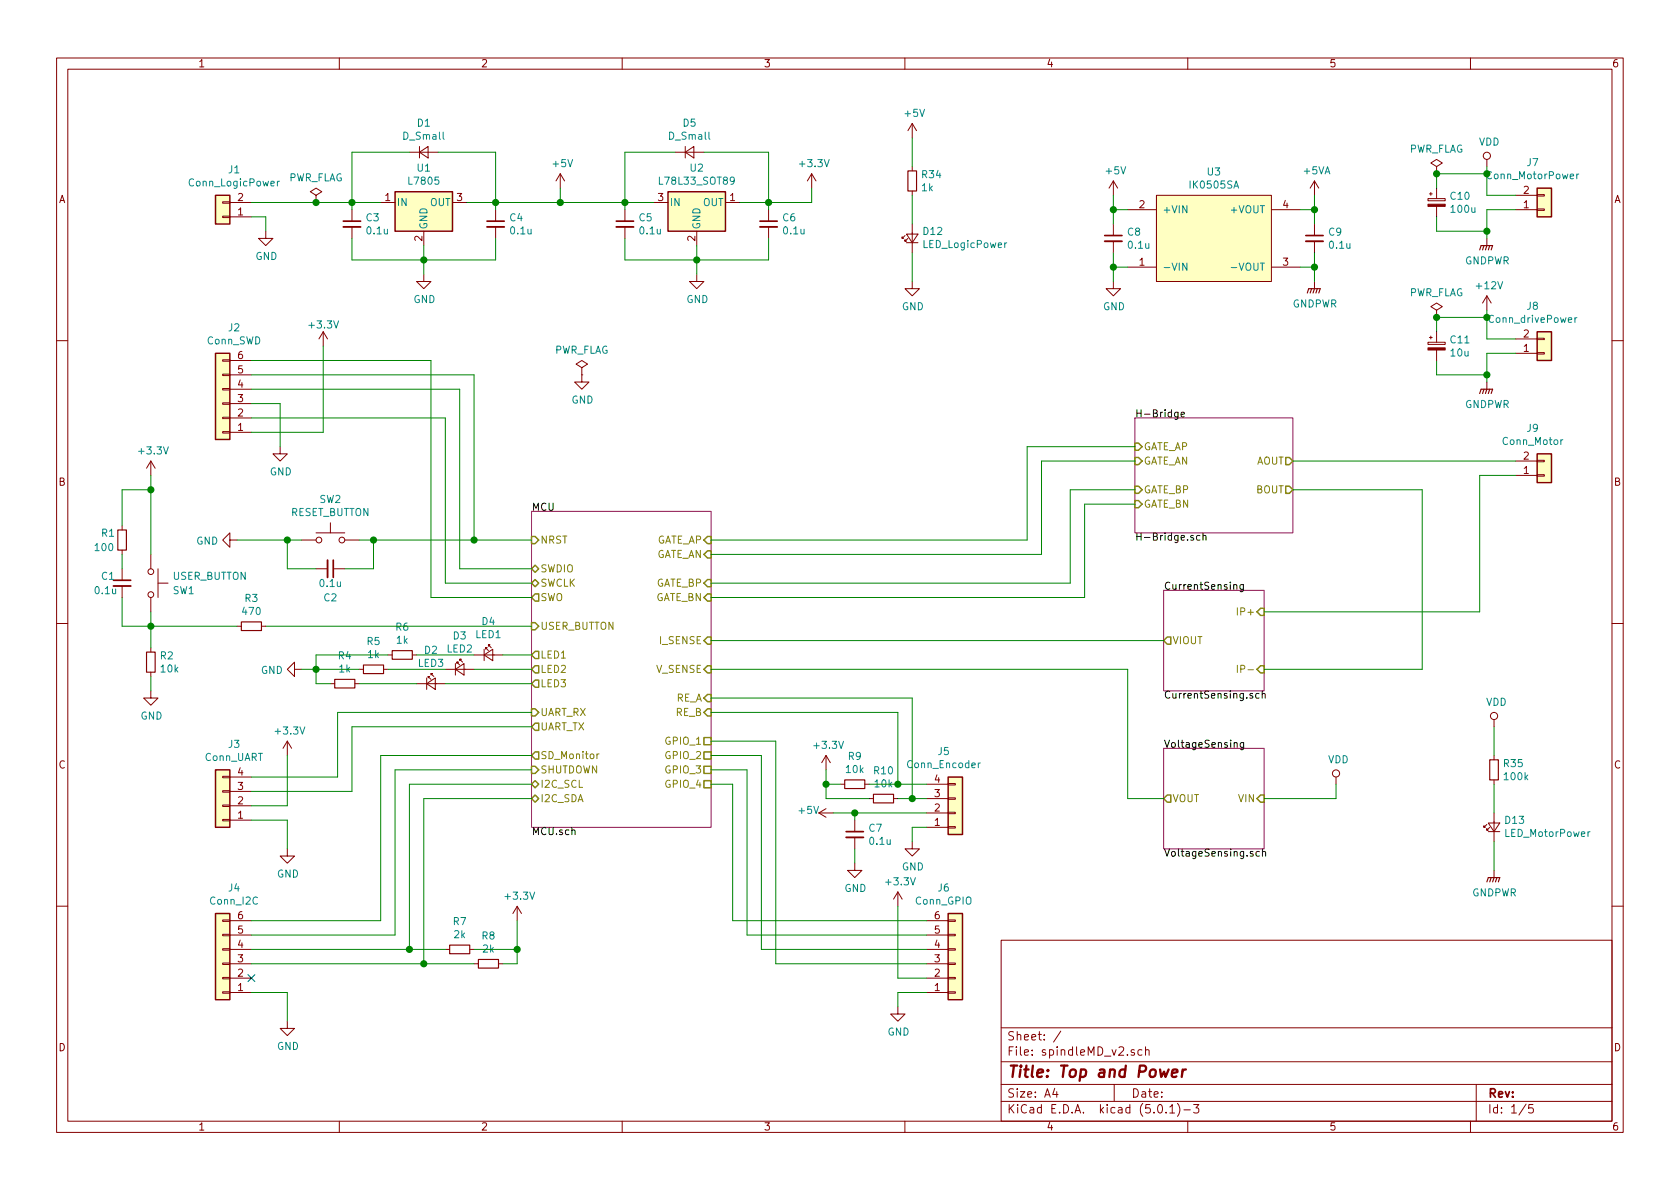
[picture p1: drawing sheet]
EESchema Schematic File Version 4
LIBS:spindleMD_v2-cache
EELAYER 26 0
EELAYER END
$Descr A4 11693 8268
encoding utf-8
Sheet 1 5
Title "Top and Power"
Date ""
Rev ""
Comp ""
Comment1 ""
Comment2 ""
Comment3 ""
Comment4 ""
$EndDescr
$Sheet
S 3700 3550 1250 2200
U 5C77D603
F0 "MCU" 50
F1 "MCU.sch" 50
F2 "NRST" I L 3700 3750 50 
F3 "SWDIO" B L 3700 3950 50 
F4 "SWCLK" B L 3700 4050 50 
F5 "SWO" O L 3700 4150 50 
F6 "I_SENSE" I R 4950 4450 50 
F7 "V_SENSE" I R 4950 4650 50 
F8 "GATE_AP" I R 4950 3750 50 
F9 "GATE_AN" I R 4950 3850 50 
F10 "GATE_BP" I R 4950 4050 50 
F11 "GATE_BN" I R 4950 4150 50 
F12 "UART_TX" O L 3700 5050 50 
F13 "UART_RX" I L 3700 4950 50 
F14 "I2C_SDA" B L 3700 5550 50 
F15 "I2C_SCL" B L 3700 5450 50 
F16 "RE_A" I R 4950 4850 50 
F17 "RE_B" I R 4950 4950 50 
F18 "LED1" O L 3700 4550 50 
F19 "LED2" O L 3700 4650 50 
F20 "LED3" O L 3700 4750 50 
F21 "USER_BUTTON" I L 3700 4350 50 
F22 "SD_Monitor" O L 3700 5250 50 
F23 "SHUTDOWN" I L 3700 5350 50 
F24 "GPIO_1" U R 4950 5150 50 
F25 "GPIO_2" U R 4950 5250 50 
F26 "GPIO_3" U R 4950 5350 50 
F27 "GPIO_4" U R 4950 5450 50 
$EndSheet
$Sheet
S 7900 2900 1100 800 
U 5C77D64E
F0 "H-Bridge" 50
F1 "H-Bridge.sch" 50
F2 "AOUT" O R 9000 3200 50 
F3 "BOUT" O R 9000 3400 50 
F4 "GATE_AP" I L 7900 3100 50 
F5 "GATE_AN" I L 7900 3200 50 
F6 "GATE_BP" I L 7900 3400 50 
F7 "GATE_BN" I L 7900 3500 50 
$EndSheet
$Sheet
S 8100 4100 700  700 
U 5C77D686
F0 "CurrentSensing" 50
F1 "CurrentSensing.sch" 50
F2 "IP+" I R 8800 4250 50 
F3 "IP-" I R 8800 4650 50 
F4 "VIOUT" O L 8100 4450 50 
$EndSheet
$Sheet
S 8100 5200 700  700 
U 5C77D69F
F0 "VoltageSensing" 50
F1 "VoltageSensing.sch" 50
F2 "VOUT" O L 8100 5550 50 
F3 "VIN" I R 8800 5550 50 
$EndSheet
$Comp
L power:GNDPWR #PWR?
U 1 1
P 9150 1950
AR Path="/5C77D64E/5C7D04F7" Ref="#PWR?"  Part="1" 
AR Path="/5C7D04F7" Ref="#PWR025"  Part="1" 
F 0 "#PWR025" H 9150 1750 50  0001 C CNN
F 1 "GNDPWR" H 9154 1796 50  0000 C CNN
F 2 "" H 9150 1900 50  0001 C CNN
F 3 "" H 9150 1900 50  0001 C CNN
	1    9150 1950
	1    0    0    -1  
$EndComp
$Comp
L power:VDD #PWR?
U 1 1
P 10350 1150
AR Path="/5C77D64E/5C7D064B" Ref="#PWR?"  Part="1" 
AR Path="/5C7D064B" Ref="#PWR027"  Part="1" 
F 0 "#PWR027" H 10350 1000 50  0001 C CNN
F 1 "VDD" H 10367 1323 50  0000 C CNN
F 2 "" H 10350 1150 50  0001 C CNN
F 3 "" H 10350 1150 50  0001 C CNN
	1    10350 1150
	1    0    0    -1  
$EndComp
$Comp
L power:+12V #PWR?
U 1 1
P 10350 2150
AR Path="/5C77D64E/5C7D06C2" Ref="#PWR?"  Part="1" 
AR Path="/5C7D06C2" Ref="#PWR029"  Part="1" 
F 0 "#PWR029" H 10350 2000 50  0001 C CNN
F 1 "+12V" H 10365 2323 50  0000 C CNN
F 2 "" H 10350 2150 50  0001 C CNN
F 3 "" H 10350 2150 50  0001 C CNN
	1    10350 2150
	1    0    0    -1  
$EndComp
$Comp
L power:GND #PWR?
U 1 1
P 7750 1950
AR Path="/5C77D64E/5C7D0BB9" Ref="#PWR?"  Part="1" 
AR Path="/5C7D0BB9" Ref="#PWR023"  Part="1" 
F 0 "#PWR023" H 7750 1700 50  0001 C CNN
F 1 "GND" H 7755 1777 50  0000 C CNN
F 2 "" H 7750 1950 50  0001 C CNN
F 3 "" H 7750 1950 50  0001 C CNN
	1    7750 1950
	1    0    0    -1  
$EndComp
$Comp
L power:+5V #PWR?
U 1 1
P 7750 1350
AR Path="/5C77D686/5C7D0C90" Ref="#PWR?"  Part="1" 
AR Path="/5C7D0C90" Ref="#PWR022"  Part="1" 
F 0 "#PWR022" H 7750 1200 50  0001 C CNN
F 1 "+5V" H 7765 1523 50  0000 C CNN
F 2 "" H 7750 1350 50  0001 C CNN
F 3 "" H 7750 1350 50  0001 C CNN
	1    7750 1350
	1    0    0    -1  
$EndComp
$Comp
L mylib:IK0505SA U3
U 1 1
P 8450 1650
F 0 "U3" H 8450 2115 50  0000 C CNN
F 1 "IK0505SA" H 8450 2024 50  0000 C CNN
F 2 "my_footPrint:IK0505SA" H 8450 1650 50  0001 C CNN
F 3 "" H 8450 1650 50  0001 C CNN
	1    8450 1650
	1    0    0    -1  
$EndComp
Wire Wire Line
	9150 1850 9050 1850
$Comp
L power:+5VA #PWR024
U 1 1
P 9150 1350
F 0 "#PWR024" H 9150 1200 50  0001 C CNN
F 1 "+5VA" H 9165 1523 50  0000 C CNN
F 2 "" H 9150 1350 50  0001 C CNN
F 3 "" H 9150 1350 50  0001 C CNN
	1    9150 1350
	1    0    0    -1  
$EndComp
Wire Wire Line
	9050 1450 9150 1450
Wire Wire Line
	9150 1450 9150 1350
$Comp
L Device:C_Small C9
U 1 1
P 9150 1650
F 0 "C9" H 9242 1696 50  0000 L CNN
F 1 "0.1u" H 9242 1605 50  0000 L CNN
F 2 "Capacitors_SMD:C_0805_HandSoldering" H 9150 1650 50  0001 C CNN
F 3 "~" H 9150 1650 50  0001 C CNN
	1    9150 1650
	1    0    0    -1  
$EndComp
Wire Wire Line
	9150 1450 9150 1550
Wire Wire Line
	9150 1750 9150 1850
Wire Wire Line
	9150 1950 9150 1850
Connection ~ 9150 1850
Connection ~ 9150 1450
$Comp
L Device:C_Small C8
U 1 1
P 7750 1650
F 0 "C8" H 7842 1696 50  0000 L CNN
F 1 "0.1u" H 7842 1605 50  0000 L CNN
F 2 "Capacitors_SMD:C_0805_HandSoldering" H 7750 1650 50  0001 C CNN
F 3 "~" H 7750 1650 50  0001 C CNN
	1    7750 1650
	1    0    0    -1  
$EndComp
Wire Wire Line
	7750 1350 7750 1450
Wire Wire Line
	7750 1450 7850 1450
Wire Wire Line
	7750 1550 7750 1450
Connection ~ 7750 1450
Wire Wire Line
	7750 1750 7750 1850
Wire Wire Line
	7850 1850 7750 1850
Connection ~ 7750 1850
Wire Wire Line
	7750 1850 7750 1950
$Comp
L Switch:SW_Push SW2
U 1 1
P 2300 3750
F 0 "SW2" H 2300 4035 50  0000 C CNN
F 1 "RESET_BUTTON" H 2300 3944 50  0000 C CNN
F 2 "my_footPrint:LS6J2M" H 2300 3950 50  0001 C CNN
F 3 "" H 2300 3950 50  0001 C CNN
	1    2300 3750
	1    0    0    -1  
$EndComp
$Comp
L power:GND #PWR03
U 1 1
P 1650 3750
F 0 "#PWR03" H 1650 3500 50  0001 C CNN
F 1 "GND" V 1655 3622 50  0000 R CNN
F 2 "" H 1650 3750 50  0001 C CNN
F 3 "" H 1650 3750 50  0001 C CNN
	1    1650 3750
	0    1    1    0   
$EndComp
Wire Wire Line
	2500 3750 2600 3750
Wire Wire Line
	2100 3750 2000 3750
$Comp
L Connector_Generic:Conn_01x06 J4
U 1 1
P 1550 6700
F 0 "J4" H 1470 6175 50  0000 C CNN
F 1 "Conn_I2C" H 1470 6266 50  0000 C CNN
F 2 "Connectors_JST:JST_XH_B06B-XH-A_06x2.50mm_Straight" H 1550 6700 50  0001 C CNN
F 3 "~" H 1550 6700 50  0001 C CNN
	1    1550 6700
	-1   0    0    1   
$EndComp
$Comp
L power:GND #PWR?
U 1 1
P 2000 7100
AR Path="/5C77D64E/5C7D45E7" Ref="#PWR?"  Part="1" 
AR Path="/5C7D45E7" Ref="#PWR08"  Part="1" 
F 0 "#PWR08" H 2000 6850 50  0001 C CNN
F 1 "GND" H 2005 6927 50  0000 C CNN
F 2 "" H 2000 7100 50  0001 C CNN
F 3 "" H 2000 7100 50  0001 C CNN
	1    2000 7100
	1    0    0    -1  
$EndComp
Wire Wire Line
	1750 6900 2000 6900
Wire Wire Line
	2000 6900 2000 7100
NoConn ~ 1750 6800
Wire Wire Line
	3700 5250 2650 5250
Wire Wire Line
	2650 5250 2650 6400
Wire Wire Line
	2650 6400 1750 6400
Wire Wire Line
	3700 5350 2750 5350
Wire Wire Line
	2750 5350 2750 6500
Wire Wire Line
	2750 6500 1750 6500
Wire Wire Line
	3700 5450 2850 5450
Wire Wire Line
	2850 5450 2850 6600
Wire Wire Line
	2850 6600 1750 6600
Wire Wire Line
	3700 5550 2950 5550
Wire Wire Line
	2950 5550 2950 6700
Wire Wire Line
	2950 6700 1750 6700
$Comp
L Connector_Generic:Conn_01x04 J3
U 1 1
P 1550 5600
F 0 "J3" H 1470 5175 50  0000 C CNN
F 1 "Conn_UART" H 1470 5266 50  0000 C CNN
F 2 "Connectors_JST:JST_XH_B04B-XH-A_04x2.50mm_Straight" H 1550 5600 50  0001 C CNN
F 3 "~" H 1550 5600 50  0001 C CNN
	1    1550 5600
	-1   0    0    1   
$EndComp
$Comp
L power:GND #PWR?
U 1 1
P 2000 5900
AR Path="/5C77D64E/5C7D7337" Ref="#PWR?"  Part="1" 
AR Path="/5C7D7337" Ref="#PWR07"  Part="1" 
F 0 "#PWR07" H 2000 5650 50  0001 C CNN
F 1 "GND" H 2005 5727 50  0000 C CNN
F 2 "" H 2000 5900 50  0001 C CNN
F 3 "" H 2000 5900 50  0001 C CNN
	1    2000 5900
	1    0    0    -1  
$EndComp
Wire Wire Line
	1750 5700 2000 5700
Wire Wire Line
	2000 5700 2000 5900
$Comp
L power:+3.3V #PWR?
U 1 1
P 2000 5250
AR Path="/5C77D603/5C7D783E" Ref="#PWR?"  Part="1" 
AR Path="/5C7D783E" Ref="#PWR06"  Part="1" 
F 0 "#PWR06" H 2000 5100 50  0001 C CNN
F 1 "+3.3V" H 2015 5423 50  0000 C CNN
F 2 "" H 2000 5250 50  0001 C CNN
F 3 "" H 2000 5250 50  0001 C CNN
	1    2000 5250
	1    0    0    -1  
$EndComp
Wire Wire Line
	1750 5600 2000 5600
Wire Wire Line
	1750 5500 2450 5500
Wire Wire Line
	2450 5050 3700 5050
Wire Wire Line
	1750 5400 2350 5400
Wire Wire Line
	2350 4950 3700 4950
Wire Wire Line
	2000 5250 2000 5600
$Comp
L Switch:SW_Push SW1
U 1 1
P 1050 4050
F 0 "SW1" V 1100 4200 50  0000 L CNN
F 1 "USER_BUTTON" V 1000 4200 50  0000 L CNN
F 2 "my_footPrint:LS6J2M" H 1050 4250 50  0001 C CNN
F 3 "" H 1050 4250 50  0001 C CNN
	1    1050 4050
	0    1    1    0   
$EndComp
$Comp
L Device:LED_Small D4
U 1 1
P 3400 4550
F 0 "D4" H 3400 4785 50  0000 C CNN
F 1 "LED1" H 3400 4694 50  0000 C CNN
F 2 "LEDs:LED_0603_HandSoldering" V 3400 4550 50  0001 C CNN
F 3 "~" V 3400 4550 50  0001 C CNN
	1    3400 4550
	1    0    0    -1  
$EndComp
$Comp
L Device:LED_Small D3
U 1 1
P 3200 4650
F 0 "D3" H 3200 4885 50  0000 C CNN
F 1 "LED2" H 3200 4794 50  0000 C CNN
F 2 "LEDs:LED_0603_HandSoldering" V 3200 4650 50  0001 C CNN
F 3 "~" V 3200 4650 50  0001 C CNN
	1    3200 4650
	1    0    0    -1  
$EndComp
$Comp
L Device:LED_Small D2
U 1 1
P 3000 4750
F 0 "D2" H 3000 4985 50  0000 C CNN
F 1 "LED3" H 3000 4894 50  0000 C CNN
F 2 "LEDs:LED_0603_HandSoldering" V 3000 4750 50  0001 C CNN
F 3 "~" V 3000 4750 50  0001 C CNN
	1    3000 4750
	1    0    0    -1  
$EndComp
$Comp
L Device:R_Small R6
U 1 1
P 2800 4550
F 0 "R6" V 2604 4550 50  0000 C CNN
F 1 "1k" V 2695 4550 50  0000 C CNN
F 2 "Resistors_SMD:R_0603_HandSoldering" H 2800 4550 50  0001 C CNN
F 3 "~" H 2800 4550 50  0001 C CNN
	1    2800 4550
	0    1    1    0   
$EndComp
$Comp
L Device:R_Small R5
U 1 1
P 2600 4650
F 0 "R5" V 2404 4650 50  0000 C CNN
F 1 "1k" V 2495 4650 50  0000 C CNN
F 2 "Resistors_SMD:R_0603_HandSoldering" H 2600 4650 50  0001 C CNN
F 3 "~" H 2600 4650 50  0001 C CNN
	1    2600 4650
	0    1    1    0   
$EndComp
$Comp
L Device:R_Small R4
U 1 1
P 2400 4750
F 0 "R4" V 2204 4750 50  0000 C CNN
F 1 "1k" V 2295 4750 50  0000 C CNN
F 2 "Resistors_SMD:R_0603_HandSoldering" H 2400 4750 50  0001 C CNN
F 3 "~" H 2400 4750 50  0001 C CNN
	1    2400 4750
	0    1    1    0   
$EndComp
Wire Wire Line
	3700 4550 3500 4550
Wire Wire Line
	3300 4650 3700 4650
Wire Wire Line
	3700 4750 3100 4750
Wire Wire Line
	3300 4550 2900 4550
Wire Wire Line
	3100 4650 2700 4650
Wire Wire Line
	2900 4750 2500 4750
Wire Wire Line
	2700 4550 2200 4550
Wire Wire Line
	2200 4550 2200 4650
Wire Wire Line
	2200 4750 2300 4750
Wire Wire Line
	2200 4650 2500 4650
Connection ~ 2200 4650
Wire Wire Line
	2200 4650 2200 4750
$Comp
L power:GND #PWR09
U 1 1
P 2100 4650
F 0 "#PWR09" H 2100 4400 50  0001 C CNN
F 1 "GND" V 2105 4522 50  0000 R CNN
F 2 "" H 2100 4650 50  0001 C CNN
F 3 "" H 2100 4650 50  0001 C CNN
	1    2100 4650
	0    1    1    0   
$EndComp
Wire Wire Line
	2100 4650 2200 4650
Wire Wire Line
	3700 4350 1850 4350
$Comp
L Device:R_Small R3
U 1 1
P 1750 4350
F 0 "R3" V 1554 4350 50  0000 C CNN
F 1 "470" V 1645 4350 50  0000 C CNN
F 2 "Resistors_SMD:R_0603_HandSoldering" H 1750 4350 50  0001 C CNN
F 3 "~" H 1750 4350 50  0001 C CNN
	1    1750 4350
	0    1    1    0   
$EndComp
Wire Wire Line
	1650 4350 1050 4350
Wire Wire Line
	1050 4350 1050 4250
$Comp
L Device:R_Small R2
U 1 1
P 1050 4600
F 0 "R2" H 1109 4646 50  0000 L CNN
F 1 "10k" H 1109 4555 50  0000 L CNN
F 2 "Resistors_SMD:R_0603_HandSoldering" H 1050 4600 50  0001 C CNN
F 3 "~" H 1050 4600 50  0001 C CNN
	1    1050 4600
	1    0    0    -1  
$EndComp
Wire Wire Line
	1050 4500 1050 4350
Connection ~ 1050 4350
$Comp
L power:GND #PWR02
U 1 1
P 1050 4800
F 0 "#PWR02" H 1050 4550 50  0001 C CNN
F 1 "GND" H 1055 4627 50  0000 C CNN
F 2 "" H 1050 4800 50  0001 C CNN
F 3 "" H 1050 4800 50  0001 C CNN
	1    1050 4800
	1    0    0    -1  
$EndComp
Wire Wire Line
	1050 4700 1050 4800
$Comp
L power:+3.3V #PWR?
U 1 1
P 1050 3300
AR Path="/5C77D603/5C7F48B2" Ref="#PWR?"  Part="1" 
AR Path="/5C7F48B2" Ref="#PWR0113"  Part="1" 
F 0 "#PWR0113" H 1050 3150 50  0001 C CNN
F 1 "+3.3V" H 1065 3473 50  0000 C CNN
F 2 "" H 1050 3300 50  0001 C CNN
F 3 "" H 1050 3300 50  0001 C CNN
	1    1050 3300
	1    0    0    -1  
$EndComp
$Comp
L Connector_Generic:Conn_01x06 J2
U 1 1
P 1550 2800
F 0 "J2" H 1470 2275 50  0000 C CNN
F 1 "Conn_SWD" H 1470 2366 50  0000 C CNN
F 2 "Connectors_JST:JST_XH_B06B-XH-A_06x2.50mm_Straight" H 1550 2800 50  0001 C CNN
F 3 "~" H 1550 2800 50  0001 C CNN
	1    1550 2800
	-1   0    0    1   
$EndComp
$Comp
L power:+3.3V #PWR?
U 1 1
P 2250 2400
AR Path="/5C77D603/5C7FC6CF" Ref="#PWR?"  Part="1" 
AR Path="/5C7FC6CF" Ref="#PWR010"  Part="1" 
F 0 "#PWR010" H 2250 2250 50  0001 C CNN
F 1 "+3.3V" H 2250 2550 50  0000 C CNN
F 2 "" H 2250 2400 50  0001 C CNN
F 3 "" H 2250 2400 50  0001 C CNN
	1    2250 2400
	1    0    0    -1  
$EndComp
$Comp
L power:GND #PWR05
U 1 1
P 1950 3100
F 0 "#PWR05" H 1950 2850 50  0001 C CNN
F 1 "GND" H 1955 2927 50  0000 C CNN
F 2 "" H 1950 3100 50  0001 C CNN
F 3 "" H 1950 3100 50  0001 C CNN
	1    1950 3100
	1    0    0    -1  
$EndComp
Wire Wire Line
	1750 2900 3100 2900
Wire Wire Line
	3100 2900 3100 4050
Wire Wire Line
	3100 4050 3700 4050
Wire Wire Line
	1750 2700 3200 2700
Wire Wire Line
	3200 2700 3200 3950
Wire Wire Line
	3200 3950 3700 3950
Wire Wire Line
	1750 2600 3300 2600
Wire Wire Line
	3300 2600 3300 3750
Connection ~ 3300 3750
Wire Wire Line
	3300 3750 3700 3750
Wire Wire Line
	1750 2500 3000 2500
Wire Wire Line
	3000 2500 3000 4150
Wire Wire Line
	3000 4150 3700 4150
Wire Wire Line
	2250 2400 2250 3000
Wire Wire Line
	2250 3000 1750 3000
Wire Wire Line
	1750 2800 1950 2800
Wire Wire Line
	1950 2800 1950 3100
Wire Wire Line
	2350 4950 2350 5400
Wire Wire Line
	2450 5050 2450 5500
Wire Wire Line
	4950 3750 7150 3750
Wire Wire Line
	7150 3750 7150 3100
Wire Wire Line
	7900 3200 7250 3200
Wire Wire Line
	7250 3850 4950 3850
Wire Wire Line
	4950 4050 7450 4050
Wire Wire Line
	7450 4050 7450 3400
Wire Wire Line
	7900 3500 7550 3500
Wire Wire Line
	7550 4150 4950 4150
Wire Wire Line
	8100 5550 7850 5550
Wire Wire Line
	7850 5550 7850 4650
Wire Wire Line
	7850 4650 4950 4650
Wire Wire Line
	7250 3200 7250 3850
Wire Wire Line
	7550 3500 7550 4150
Wire Wire Line
	7150 3100 7900 3100
Wire Wire Line
	7450 3400 7900 3400
Wire Wire Line
	4950 4450 8100 4450
$Comp
L Connector_Generic:Conn_01x04 J5
U 1 1
P 6650 5650
F 0 "J5" H 6569 5225 50  0000 C CNN
F 1 "Conn_Encoder" H 6569 5316 50  0000 C CNN
F 2 "Connectors_JST:JST_XH_B04B-XH-A_04x2.50mm_Straight" H 6650 5650 50  0001 C CNN
F 3 "~" H 6650 5650 50  0001 C CNN
	1    6650 5650
	1    0    0    1   
$EndComp
$Comp
L power:GND #PWR?
U 1 1
P 6350 5850
AR Path="/5C77D64E/5C88EB63" Ref="#PWR?"  Part="1" 
AR Path="/5C88EB63" Ref="#PWR021"  Part="1" 
F 0 "#PWR021" H 6350 5600 50  0001 C CNN
F 1 "GND" H 6355 5677 50  0000 C CNN
F 2 "" H 6350 5850 50  0001 C CNN
F 3 "" H 6350 5850 50  0001 C CNN
	1    6350 5850
	1    0    0    -1  
$EndComp
Wire Wire Line
	6450 5750 6350 5750
Wire Wire Line
	6350 5750 6350 5850
$Comp
L Device:R_Small R10
U 1 1
P 6150 5550
F 0 "R10" V 5954 5550 50  0000 C CNN
F 1 "10k" V 6045 5550 50  0000 C CNN
F 2 "Resistors_SMD:R_0603_HandSoldering" H 6150 5550 50  0001 C CNN
F 3 "~" H 6150 5550 50  0001 C CNN
	1    6150 5550
	0    1    1    0   
$EndComp
$Comp
L Device:R_Small R9
U 1 1
P 5950 5450
F 0 "R9" V 5754 5450 50  0000 C CNN
F 1 "10k" V 5845 5450 50  0000 C CNN
F 2 "Resistors_SMD:R_0603_HandSoldering" H 5950 5450 50  0001 C CNN
F 3 "~" H 5950 5450 50  0001 C CNN
	1    5950 5450
	0    1    1    0   
$EndComp
$Comp
L power:+3.3V #PWR?
U 1 1
P 5750 5350
AR Path="/5C77D603/5C89CF85" Ref="#PWR?"  Part="1" 
AR Path="/5C89CF85" Ref="#PWR016"  Part="1" 
F 0 "#PWR016" H 5750 5200 50  0001 C CNN
F 1 "+3.3V" H 5765 5523 50  0000 C CNN
F 2 "" H 5750 5350 50  0001 C CNN
F 3 "" H 5750 5350 50  0001 C CNN
	1    5750 5350
	1    0    0    -1  
$EndComp
Wire Wire Line
	5750 5350 5750 5450
Wire Wire Line
	5750 5450 5850 5450
Wire Wire Line
	5750 5450 5750 5550
Wire Wire Line
	5750 5550 6050 5550
Connection ~ 5750 5450
$Comp
L Connector_Generic:Conn_01x06 J6
U 1 1
P 6650 6700
F 0 "J6" H 6569 6175 50  0000 C CNN
F 1 "Conn_GPIO" H 6569 6266 50  0000 C CNN
F 2 "Connectors_JST:JST_XH_B06B-XH-A_06x2.50mm_Straight" H 6650 6700 50  0001 C CNN
F 3 "~" H 6650 6700 50  0001 C CNN
	1    6650 6700
	1    0    0    1   
$EndComp
$Comp
L power:GND #PWR?
U 1 1
P 6250 7000
AR Path="/5C77D64E/5C8EB7F8" Ref="#PWR?"  Part="1" 
AR Path="/5C8EB7F8" Ref="#PWR020"  Part="1" 
F 0 "#PWR020" H 6250 6750 50  0001 C CNN
F 1 "GND" H 6255 6827 50  0000 C CNN
F 2 "" H 6250 7000 50  0001 C CNN
F 3 "" H 6250 7000 50  0001 C CNN
	1    6250 7000
	1    0    0    -1  
$EndComp
Wire Wire Line
	6450 6900 6250 6900
Wire Wire Line
	6250 6900 6250 7000
$Comp
L power:+3.3V #PWR?
U 1 1
P 6250 6300
AR Path="/5C77D603/5C8EE897" Ref="#PWR?"  Part="1" 
AR Path="/5C8EE897" Ref="#PWR019"  Part="1" 
F 0 "#PWR019" H 6250 6150 50  0001 C CNN
F 1 "+3.3V" H 6265 6473 50  0000 C CNN
F 2 "" H 6250 6300 50  0001 C CNN
F 3 "" H 6250 6300 50  0001 C CNN
	1    6250 6300
	1    0    0    -1  
$EndComp
Wire Wire Line
	6250 6300 6250 6800
Wire Wire Line
	6250 6800 6450 6800
Wire Wire Line
	5100 5450 4950 5450
Wire Wire Line
	5200 5350 4950 5350
Wire Wire Line
	4950 5250 5300 5250
Wire Wire Line
	5400 5150 4950 5150
$Comp
L Connector_Generic:Conn_01x02 J1
U 1 1
P 1550 1500
F 0 "J1" H 1470 1175 50  0000 C CNN
F 1 "Conn_LogicPower" H 1470 1266 50  0000 C CNN
F 2 "Connectors_JST:JST_XH_B02B-XH-A_02x2.50mm_Straight" H 1550 1500 50  0001 C CNN
F 3 "~" H 1550 1500 50  0001 C CNN
	1    1550 1500
	-1   0    0    1   
$EndComp
$Comp
L power:GND #PWR04
U 1 1
P 1850 1600
F 0 "#PWR04" H 1850 1350 50  0001 C CNN
F 1 "GND" H 1855 1427 50  0000 C CNN
F 2 "" H 1850 1600 50  0001 C CNN
F 3 "" H 1850 1600 50  0001 C CNN
	1    1850 1600
	1    0    0    -1  
$EndComp
Wire Wire Line
	1750 1500 1850 1500
Wire Wire Line
	1850 1500 1850 1600
$Comp
L Regulator_Linear:L7805 U1
U 1 1
P 2950 1400
F 0 "U1" H 2950 1642 50  0000 C CNN
F 1 "L7805" H 2950 1551 50  0000 C CNN
F 2 "TO_SOT_Packages_SMD:TO-252-2_Rectifier" H 2975 1250 50  0001 L CIN
F 3 "http://www.st.com/content/ccc/resource/technical/document/datasheet/41/4f/b3/b0/12/d4/47/88/CD00000444.pdf/files/CD00000444.pdf/jcr:content/translations/en.CD00000444.pdf" H 2950 1350 50  0001 C CNN
	1    2950 1400
	1    0    0    -1  
$EndComp
$Comp
L Device:C_Small C3
U 1 1
P 2450 1550
F 0 "C3" H 2542 1596 50  0000 L CNN
F 1 "0.1u" H 2542 1505 50  0000 L CNN
F 2 "Capacitors_SMD:C_0805_HandSoldering" H 2450 1550 50  0001 C CNN
F 3 "~" H 2450 1550 50  0001 C CNN
	1    2450 1550
	1    0    0    -1  
$EndComp
Wire Wire Line
	2450 1400 2450 1450
$Comp
L power:GND #PWR011
U 1 1
P 2950 1900
F 0 "#PWR011" H 2950 1650 50  0001 C CNN
F 1 "GND" H 2955 1727 50  0000 C CNN
F 2 "" H 2950 1900 50  0001 C CNN
F 3 "" H 2950 1900 50  0001 C CNN
	1    2950 1900
	1    0    0    -1  
$EndComp
Wire Wire Line
	2450 1400 2650 1400
Connection ~ 2450 1400
$Comp
L Device:C_Small C4
U 1 1
P 3450 1550
F 0 "C4" H 3542 1596 50  0000 L CNN
F 1 "0.1u" H 3542 1505 50  0000 L CNN
F 2 "Capacitors_SMD:C_0805_HandSoldering" H 3450 1550 50  0001 C CNN
F 3 "~" H 3450 1550 50  0001 C CNN
	1    3450 1550
	1    0    0    -1  
$EndComp
Wire Wire Line
	3250 1400 3450 1400
Wire Wire Line
	3450 1400 3450 1450
Wire Wire Line
	2450 1650 2450 1800
Wire Wire Line
	2450 1800 2950 1800
Wire Wire Line
	2950 1800 2950 1900
Wire Wire Line
	2950 1800 2950 1700
Connection ~ 2950 1800
Wire Wire Line
	3450 1650 3450 1800
Wire Wire Line
	2950 1800 3450 1800
$Comp
L Device:D_Small D1
U 1 1
P 2950 1050
F 0 "D1" H 2950 1255 50  0000 C CNN
F 1 "D_Small" H 2950 1164 50  0000 C CNN
F 2 "Diodes_SMD:D_TUMD2" V 2950 1050 50  0001 C CNN
F 3 "~" V 2950 1050 50  0001 C CNN
	1    2950 1050
	1    0    0    -1  
$EndComp
Wire Wire Line
	2850 1050 2450 1050
Wire Wire Line
	2450 1050 2450 1400
Wire Wire Line
	3050 1050 3450 1050
Wire Wire Line
	3450 1050 3450 1400
Connection ~ 3450 1400
$Comp
L power:+5V #PWR?
U 1 1
P 3900 1300
AR Path="/5C77D686/5C991EB9" Ref="#PWR?"  Part="1" 
AR Path="/5C991EB9" Ref="#PWR013"  Part="1" 
F 0 "#PWR013" H 3900 1150 50  0001 C CNN
F 1 "+5V" H 3915 1473 50  0000 C CNN
F 2 "" H 3900 1300 50  0001 C CNN
F 3 "" H 3900 1300 50  0001 C CNN
	1    3900 1300
	1    0    0    -1  
$EndComp
Wire Wire Line
	3450 1400 3900 1400
Wire Wire Line
	3900 1400 3900 1300
$Comp
L Regulator_Linear:L78L33_SOT89 U2
U 1 1
P 4850 1400
F 0 "U2" H 4850 1642 50  0000 C CNN
F 1 "L78L33_SOT89" H 4850 1551 50  0000 C CNN
F 2 "TO_SOT_Packages_SMD:SOT-89-3_Handsoldering" H 4850 1600 50  0001 C CIN
F 3 "http://www.st.com/content/ccc/resource/technical/document/datasheet/15/55/e5/aa/23/5b/43/fd/CD00000446.pdf/files/CD00000446.pdf/jcr:content/translations/en.CD00000446.pdf" H 4850 1350 50  0001 C CNN
	1    4850 1400
	1    0    0    -1  
$EndComp
$Comp
L Device:C_Small C5
U 1 1
P 4350 1550
F 0 "C5" H 4442 1596 50  0000 L CNN
F 1 "0.1u" H 4442 1505 50  0000 L CNN
F 2 "Capacitors_SMD:C_0805_HandSoldering" H 4350 1550 50  0001 C CNN
F 3 "~" H 4350 1550 50  0001 C CNN
	1    4350 1550
	1    0    0    -1  
$EndComp
Wire Wire Line
	4350 1450 4350 1400
Connection ~ 4350 1400
Wire Wire Line
	4350 1400 4550 1400
$Comp
L Device:D_Small D5
U 1 1
P 4800 1050
F 0 "D5" H 4800 1255 50  0000 C CNN
F 1 "D_Small" H 4800 1164 50  0000 C CNN
F 2 "Diodes_SMD:D_TUMD2" V 4800 1050 50  0001 C CNN
F 3 "~" V 4800 1050 50  0001 C CNN
	1    4800 1050
	1    0    0    -1  
$EndComp
Wire Wire Line
	4700 1050 4350 1050
Wire Wire Line
	4350 1050 4350 1400
$Comp
L Device:C_Small C6
U 1 1
P 5350 1550
F 0 "C6" H 5442 1596 50  0000 L CNN
F 1 "0.1u" H 5442 1505 50  0000 L CNN
F 2 "Capacitors_SMD:C_0805_HandSoldering" H 5350 1550 50  0001 C CNN
F 3 "~" H 5350 1550 50  0001 C CNN
	1    5350 1550
	1    0    0    -1  
$EndComp
Wire Wire Line
	5150 1400 5350 1400
Wire Wire Line
	5350 1400 5350 1450
Wire Wire Line
	5350 1650 5350 1800
Wire Wire Line
	5350 1800 4850 1800
Wire Wire Line
	4850 1800 4850 1700
Wire Wire Line
	4350 1800 4350 1650
Connection ~ 4850 1800
$Comp
L power:GND #PWR014
U 1 1
P 4850 1900
F 0 "#PWR014" H 4850 1650 50  0001 C CNN
F 1 "GND" H 4855 1727 50  0000 C CNN
F 2 "" H 4850 1900 50  0001 C CNN
F 3 "" H 4850 1900 50  0001 C CNN
	1    4850 1900
	1    0    0    -1  
$EndComp
Wire Wire Line
	4850 1800 4850 1900
Wire Wire Line
	4350 1800 4850 1800
Wire Wire Line
	4900 1050 5350 1050
Wire Wire Line
	5350 1050 5350 1400
Connection ~ 5350 1400
$Comp
L power:+3.3V #PWR?
U 1 1
P 5650 1300
AR Path="/5C77D603/5C9E4755" Ref="#PWR?"  Part="1" 
AR Path="/5C9E4755" Ref="#PWR015"  Part="1" 
F 0 "#PWR015" H 5650 1150 50  0001 C CNN
F 1 "+3.3V" H 5665 1473 50  0000 C CNN
F 2 "" H 5650 1300 50  0001 C CNN
F 3 "" H 5650 1300 50  0001 C CNN
	1    5650 1300
	1    0    0    -1  
$EndComp
Wire Wire Line
	5350 1400 5650 1400
Wire Wire Line
	5650 1400 5650 1300
$Comp
L power:GNDPWR #PWR?
U 1 1
P 10350 2650
AR Path="/5C77D64E/5CA0CC53" Ref="#PWR?"  Part="1" 
AR Path="/5CA0CC53" Ref="#PWR030"  Part="1" 
F 0 "#PWR030" H 10350 2450 50  0001 C CNN
F 1 "GNDPWR" H 10354 2496 50  0000 C CNN
F 2 "" H 10350 2600 50  0001 C CNN
F 3 "" H 10350 2600 50  0001 C CNN
	1    10350 2650
	1    0    0    -1  
$EndComp
$Comp
L Connector_Generic:Conn_01x02 J8
U 1 1
P 10750 2450
F 0 "J8" H 10669 2125 50  0000 C CNN
F 1 "Conn_drivePower" H 10669 2216 50  0000 C CNN
F 2 "Connectors_JST:JST_XH_B02B-XH-A_02x2.50mm_Straight" H 10750 2450 50  0001 C CNN
F 3 "~" H 10750 2450 50  0001 C CNN
	1    10750 2450
	1    0    0    1   
$EndComp
Wire Wire Line
	10550 2450 10350 2450
Wire Wire Line
	10350 2450 10350 2600
Wire Wire Line
	10350 2150 10350 2200
Wire Wire Line
	10350 2350 10550 2350
$Comp
L power:GNDPWR #PWR?
U 1 1
P 10350 1650
AR Path="/5C77D64E/5CA3C511" Ref="#PWR?"  Part="1" 
AR Path="/5CA3C511" Ref="#PWR028"  Part="1" 
F 0 "#PWR028" H 10350 1450 50  0001 C CNN
F 1 "GNDPWR" H 10354 1496 50  0000 C CNN
F 2 "" H 10350 1600 50  0001 C CNN
F 3 "" H 10350 1600 50  0001 C CNN
	1    10350 1650
	1    0    0    -1  
$EndComp
$Comp
L Connector_Generic:Conn_01x02 J7
U 1 1
P 10750 1450
F 0 "J7" H 10669 1125 50  0000 C CNN
F 1 "Conn_MotorPower" H 10669 1216 50  0000 C CNN
F 2 "Connectors_JST:JST_VH_B2P-VH-B_2x3.96mm_Vertical" H 10750 1450 50  0001 C CNN
F 3 "~" H 10750 1450 50  0001 C CNN
	1    10750 1450
	1    0    0    1   
$EndComp
Wire Wire Line
	10550 1450 10350 1450
Wire Wire Line
	10350 1450 10350 1600
Wire Wire Line
	10350 1150 10350 1200
Wire Wire Line
	10350 1350 10550 1350
$Comp
L Connector_Generic:Conn_01x02 J9
U 1 1
P 10750 3300
F 0 "J9" H 10669 2975 50  0000 C CNN
F 1 "Conn_Motor" H 10669 3066 50  0000 C CNN
F 2 "Connectors_JST:JST_VH_B2P-VH-B_2x3.96mm_Vertical" H 10750 3300 50  0001 C CNN
F 3 "~" H 10750 3300 50  0001 C CNN
	1    10750 3300
	1    0    0    1   
$EndComp
Wire Wire Line
	9000 3200 10550 3200
$Comp
L power:VDD #PWR?
U 1 1
P 9300 5450
AR Path="/5C77D64E/5CAC8FCB" Ref="#PWR?"  Part="1" 
AR Path="/5CAC8FCB" Ref="#PWR026"  Part="1" 
F 0 "#PWR026" H 9300 5300 50  0001 C CNN
F 1 "VDD" H 9317 5623 50  0000 C CNN
F 2 "" H 9300 5450 50  0001 C CNN
F 3 "" H 9300 5450 50  0001 C CNN
	1    9300 5450
	1    0    0    -1  
$EndComp
Wire Wire Line
	8800 5550 9300 5550
Wire Wire Line
	9300 5550 9300 5450
Wire Wire Line
	10550 3300 10300 3300
Wire Wire Line
	10300 3300 10300 4250
Wire Wire Line
	10300 4250 8800 4250
Wire Wire Line
	9000 3400 9900 3400
Wire Wire Line
	9900 3400 9900 4650
Wire Wire Line
	9900 4650 8800 4650
Wire Wire Line
	3900 1400 4350 1400
Connection ~ 3900 1400
$Comp
L Device:CP_Small C10
U 1 1
P 10000 1400
F 0 "C10" H 10088 1446 50  0000 L CNN
F 1 "100u" H 10088 1355 50  0000 L CNN
F 2 "Capacitors_THT:CP_Radial_D10.0mm_P5.00mm" H 10000 1400 50  0001 C CNN
F 3 "~" H 10000 1400 50  0001 C CNN
	1    10000 1400
	1    0    0    -1  
$EndComp
Wire Wire Line
	10000 1300 10000 1200
Wire Wire Line
	10000 1200 10350 1200
Connection ~ 10350 1200
Wire Wire Line
	10350 1200 10350 1350
Wire Wire Line
	10000 1500 10000 1600
Wire Wire Line
	10000 1600 10350 1600
Connection ~ 10350 1600
Wire Wire Line
	10350 1600 10350 1650
Wire Wire Line
	10000 2300 10000 2200
Wire Wire Line
	10000 2200 10350 2200
Connection ~ 10350 2200
Wire Wire Line
	10350 2200 10350 2350
Wire Wire Line
	10000 2500 10000 2600
Wire Wire Line
	10000 2600 10350 2600
Connection ~ 10350 2600
Wire Wire Line
	10350 2600 10350 2650
$Comp
L Device:CP_Small C11
U 1 1
P 10000 2400
F 0 "C11" H 10088 2446 50  0000 L CNN
F 1 "10u" H 10088 2355 50  0000 L CNN
F 2 "Capacitors_SMD:C_0603_HandSoldering" H 10000 2400 50  0001 C CNN
F 3 "~" H 10000 2400 50  0001 C CNN
	1    10000 2400
	1    0    0    -1  
$EndComp
Wire Wire Line
	5100 5450 5100 6400
Wire Wire Line
	5200 5350 5200 6500
Wire Wire Line
	5300 5250 5300 6600
Wire Wire Line
	5400 5150 5400 6700
Wire Wire Line
	6250 5550 6350 5550
Wire Wire Line
	6050 5450 6250 5450
Wire Wire Line
	4950 4850 6350 4850
Wire Wire Line
	6350 4850 6350 5550
Connection ~ 6350 5550
Wire Wire Line
	6350 5550 6450 5550
Wire Wire Line
	4950 4950 6250 4950
Wire Wire Line
	6250 4950 6250 5450
Connection ~ 6250 5450
Wire Wire Line
	6250 5450 6450 5450
Wire Wire Line
	5100 6400 6450 6400
Wire Wire Line
	5200 6500 6450 6500
Wire Wire Line
	5300 6600 6450 6600
Wire Wire Line
	5400 6700 6450 6700
$Comp
L Device:R_Small R8
U 1 1
P 3400 6700
F 0 "R8" V 3204 6700 50  0000 C CNN
F 1 "2k" V 3295 6700 50  0000 C CNN
F 2 "Resistors_SMD:R_0603_HandSoldering" H 3400 6700 50  0001 C CNN
F 3 "~" H 3400 6700 50  0001 C CNN
	1    3400 6700
	0    1    1    0   
$EndComp
$Comp
L Device:R_Small R7
U 1 1
P 3200 6600
F 0 "R7" V 3004 6600 50  0000 C CNN
F 1 "2k" V 3095 6600 50  0000 C CNN
F 2 "Resistors_SMD:R_0603_HandSoldering" H 3200 6600 50  0001 C CNN
F 3 "~" H 3200 6600 50  0001 C CNN
	1    3200 6600
	0    1    1    0   
$EndComp
Wire Wire Line
	2850 6600 3100 6600
Connection ~ 2850 6600
Wire Wire Line
	3300 6700 2950 6700
Connection ~ 2950 6700
Wire Wire Line
	3300 6600 3600 6600
Wire Wire Line
	3600 6600 3600 6700
Wire Wire Line
	3600 6700 3500 6700
$Comp
L power:+3.3V #PWR?
U 1 1
P 3600 6400
AR Path="/5C77D603/5CC35E3C" Ref="#PWR?"  Part="1" 
AR Path="/5CC35E3C" Ref="#PWR012"  Part="1" 
F 0 "#PWR012" H 3600 6250 50  0001 C CNN
F 1 "+3.3V" H 3615 6573 50  0000 C CNN
F 2 "" H 3600 6400 50  0001 C CNN
F 3 "" H 3600 6400 50  0001 C CNN
	1    3600 6400
	1    0    0    -1  
$EndComp
Wire Wire Line
	3600 6400 3600 6600
Connection ~ 3600 6600
$Comp
L power:+5V #PWR?
U 1 1
P 5800 5650
AR Path="/5C77D686/5CC6DF2B" Ref="#PWR?"  Part="1" 
AR Path="/5CC6DF2B" Ref="#PWR017"  Part="1" 
F 0 "#PWR017" H 5800 5500 50  0001 C CNN
F 1 "+5V" V 5815 5823 50  0000 C CNN
F 2 "" H 5800 5650 50  0001 C CNN
F 3 "" H 5800 5650 50  0001 C CNN
	1    5800 5650
	0    -1   -1   0   
$EndComp
Wire Wire Line
	5800 5650 5950 5650
$Comp
L Device:C_Small C7
U 1 1
P 5950 5800
F 0 "C7" H 6042 5846 50  0000 L CNN
F 1 "0.1u" H 6042 5755 50  0000 L CNN
F 2 "Capacitors_SMD:C_0805_HandSoldering" H 5950 5800 50  0001 C CNN
F 3 "~" H 5950 5800 50  0001 C CNN
	1    5950 5800
	1    0    0    -1  
$EndComp
Wire Wire Line
	5950 5650 5950 5700
Wire Wire Line
	5950 5650 6450 5650
Connection ~ 5950 5650
$Comp
L power:GND #PWR?
U 1 1
P 5950 6000
AR Path="/5C77D64E/5CCCB88A" Ref="#PWR?"  Part="1" 
AR Path="/5CCCB88A" Ref="#PWR018"  Part="1" 
F 0 "#PWR018" H 5950 5750 50  0001 C CNN
F 1 "GND" H 5955 5827 50  0000 C CNN
F 2 "" H 5950 6000 50  0001 C CNN
F 3 "" H 5950 6000 50  0001 C CNN
	1    5950 6000
	1    0    0    -1  
$EndComp
Wire Wire Line
	5950 5900 5950 6000
$Comp
L Device:C_Small C2
U 1 1
P 2300 3950
F 0 "C2" V 2500 3950 50  0000 C CNN
F 1 "0.1u" V 2400 3950 50  0000 C CNN
F 2 "Capacitors_SMD:C_0805_HandSoldering" H 2300 3950 50  0001 C CNN
F 3 "~" H 2300 3950 50  0001 C CNN
	1    2300 3950
	0    1    1    0   
$EndComp
Wire Wire Line
	2200 3950 2000 3950
Wire Wire Line
	2000 3950 2000 3750
Connection ~ 2000 3750
Wire Wire Line
	2000 3750 1650 3750
Wire Wire Line
	2400 3950 2600 3950
Wire Wire Line
	2600 3950 2600 3750
Connection ~ 2600 3750
Wire Wire Line
	2600 3750 3300 3750
Wire Wire Line
	850  4350 1050 4350
Wire Wire Line
	850  4150 850  4350
Wire Wire Line
	1050 3400 1050 3850
Wire Wire Line
	1050 3300 1050 3400
Connection ~ 1050 3400
Wire Wire Line
	850  3400 1050 3400
$Comp
L Device:C_Small C1
U 1 1
P 850 4050
F 0 "C1" H 700 4100 50  0000 L CNN
F 1 "0.1u" H 650 4000 50  0000 L CNN
F 2 "Capacitors_SMD:C_0805_HandSoldering" H 850 4050 50  0001 C CNN
F 3 "~" H 850 4050 50  0001 C CNN
	1    850  4050
	1    0    0    -1  
$EndComp
$Comp
L Device:R_Small R1
U 1 1
P 850 3750
F 0 "R1" H 1000 3800 50  0000 R CNN
F 1 "100" H 1050 3700 50  0000 R CNN
F 2 "Resistors_SMD:R_0603_HandSoldering" H 850 3750 50  0001 C CNN
F 3 "~" H 850 3750 50  0001 C CNN
	1    850  3750
	-1   0    0    -1  
$EndComp
Wire Wire Line
	850  3400 850  3650
Wire Wire Line
	850  3850 850  3950
$Comp
L power:GND #PWR?
U 1 1
P 4050 2600
AR Path="/5C77D64E/5C7D9F11" Ref="#PWR?"  Part="1" 
AR Path="/5C7D9F11" Ref="#PWR0101"  Part="1" 
F 0 "#PWR0101" H 4050 2350 50  0001 C CNN
F 1 "GND" H 4055 2427 50  0000 C CNN
F 2 "" H 4050 2600 50  0001 C CNN
F 3 "" H 4050 2600 50  0001 C CNN
	1    4050 2600
	1    0    0    -1  
$EndComp
$Comp
L power:PWR_FLAG #FLG0101
U 1 1
P 2200 1400
F 0 "#FLG0101" H 2200 1475 50  0001 C CNN
F 1 "PWR_FLAG" H 2200 1574 50  0000 C CNN
F 2 "" H 2200 1400 50  0001 C CNN
F 3 "~" H 2200 1400 50  0001 C CNN
	1    2200 1400
	1    0    0    -1  
$EndComp
Wire Wire Line
	2200 1400 2450 1400
Connection ~ 2200 1400
Wire Wire Line
	1750 1400 2200 1400
$Comp
L power:PWR_FLAG #FLG0102
U 1 1
P 4050 2600
F 0 "#FLG0102" H 4050 2675 50  0001 C CNN
F 1 "PWR_FLAG" H 4050 2774 50  0000 C CNN
F 2 "" H 4050 2600 50  0001 C CNN
F 3 "~" H 4050 2600 50  0001 C CNN
	1    4050 2600
	1    0    0    -1  
$EndComp
$Comp
L power:PWR_FLAG #FLG0103
U 1 1
P 10000 2200
F 0 "#FLG0103" H 10000 2275 50  0001 C CNN
F 1 "PWR_FLAG" H 10000 2374 50  0000 C CNN
F 2 "" H 10000 2200 50  0001 C CNN
F 3 "~" H 10000 2200 50  0001 C CNN
	1    10000 2200
	1    0    0    -1  
$EndComp
Connection ~ 10000 2200
$Comp
L power:PWR_FLAG #FLG0104
U 1 1
P 10000 1200
F 0 "#FLG0104" H 10000 1275 50  0001 C CNN
F 1 "PWR_FLAG" H 10000 1374 50  0000 C CNN
F 2 "" H 10000 1200 50  0001 C CNN
F 3 "~" H 10000 1200 50  0001 C CNN
	1    10000 1200
	1    0    0    -1  
$EndComp
Connection ~ 10000 1200
$Comp
L power:GND #PWR0102
U 1 1
P 6350 1950
F 0 "#PWR0102" H 6350 1700 50  0001 C CNN
F 1 "GND" H 6355 1777 50  0000 C CNN
F 2 "" H 6350 1950 50  0001 C CNN
F 3 "" H 6350 1950 50  0001 C CNN
	1    6350 1950
	1    0    0    -1  
$EndComp
$Comp
L Device:R_Small R34
U 1 1
P 6350 1250
F 0 "R34" H 6409 1296 50  0000 L CNN
F 1 "1k" H 6409 1205 50  0000 L CNN
F 2 "Resistors_SMD:R_0603_HandSoldering" H 6350 1250 50  0001 C CNN
F 3 "~" H 6350 1250 50  0001 C CNN
	1    6350 1250
	1    0    0    -1  
$EndComp
$Comp
L Device:LED_Small D12
U 1 1
P 6350 1650
F 0 "D12" V 6396 1582 50  0000 R CNN
F 1 "LED_LogicPower" V 6305 1582 50  0000 R CNN
F 2 "LEDs:LED_0603_HandSoldering" V 6350 1650 50  0001 C CNN
F 3 "~" V 6350 1650 50  0001 C CNN
	1    6350 1650
	0    -1   -1   0   
$EndComp
$Comp
L power:+5V #PWR?
U 1 1
P 6350 950
AR Path="/5C77D686/5C7F7D3B" Ref="#PWR?"  Part="1" 
AR Path="/5C7F7D3B" Ref="#PWR0103"  Part="1" 
F 0 "#PWR0103" H 6350 800 50  0001 C CNN
F 1 "+5V" H 6365 1123 50  0000 C CNN
F 2 "" H 6350 950 50  0001 C CNN
F 3 "" H 6350 950 50  0001 C CNN
	1    6350 950 
	1    0    0    -1  
$EndComp
Wire Wire Line
	6350 950  6350 1150
Wire Wire Line
	6350 1350 6350 1550
Wire Wire Line
	6350 1750 6350 1950
$Comp
L Device:R_Small R35
U 1 1
P 10400 5350
F 0 "R35" H 10459 5396 50  0000 L CNN
F 1 "100k" H 10459 5305 50  0000 L CNN
F 2 "Resistors_SMD:R_0603_HandSoldering" H 10400 5350 50  0001 C CNN
F 3 "~" H 10400 5350 50  0001 C CNN
	1    10400 5350
	1    0    0    -1  
$EndComp
$Comp
L Device:LED_Small D13
U 1 1
P 10400 5750
F 0 "D13" V 10446 5682 50  0000 R CNN
F 1 "LED_MotorPower" V 10355 5682 50  0000 R CNN
F 2 "LEDs:LED_0603_HandSoldering" V 10400 5750 50  0001 C CNN
F 3 "~" V 10400 5750 50  0001 C CNN
	1    10400 5750
	0    -1   -1   0   
$EndComp
Wire Wire Line
	10400 5050 10400 5250
Wire Wire Line
	10400 5450 10400 5650
$Comp
L power:GNDPWR #PWR?
U 1 1
P 10400 6050
AR Path="/5C77D64E/5C8264F0" Ref="#PWR?"  Part="1" 
AR Path="/5C8264F0" Ref="#PWR0104"  Part="1" 
F 0 "#PWR0104" H 10400 5850 50  0001 C CNN
F 1 "GNDPWR" H 10404 5896 50  0000 C CNN
F 2 "" H 10400 6000 50  0001 C CNN
F 3 "" H 10400 6000 50  0001 C CNN
	1    10400 6050
	1    0    0    -1  
$EndComp
Wire Wire Line
	10400 5850 10400 6050
$Comp
L power:VDD #PWR?
U 1 1
P 10400 5050
AR Path="/5C77D64E/5C8323C8" Ref="#PWR?"  Part="1" 
AR Path="/5C8323C8" Ref="#PWR0105"  Part="1" 
F 0 "#PWR0105" H 10400 4900 50  0001 C CNN
F 1 "VDD" H 10417 5223 50  0000 C CNN
F 2 "" H 10400 5050 50  0001 C CNN
F 3 "" H 10400 5050 50  0001 C CNN
	1    10400 5050
	1    0    0    -1  
$EndComp
$EndSCHEMATC
